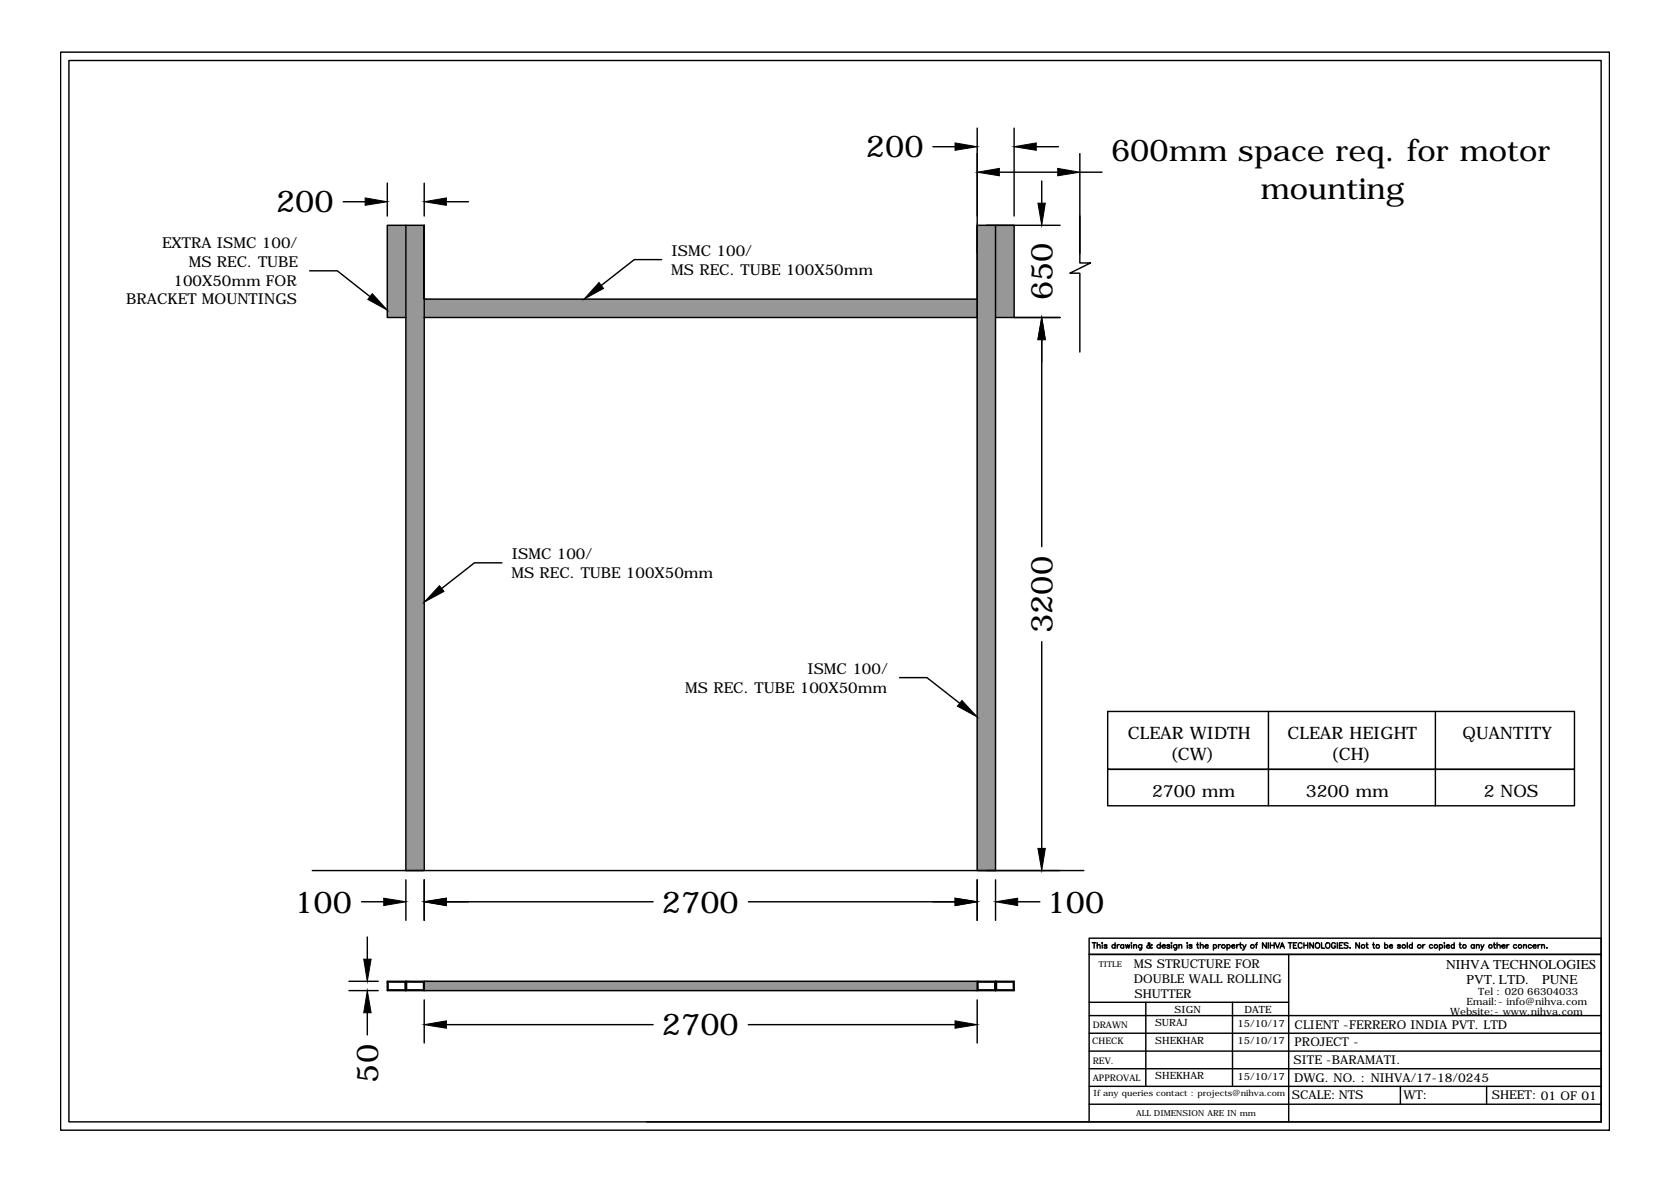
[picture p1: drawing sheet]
<svg xmlns="http://www.w3.org/2000/svg" width="297mm" height="210mm" viewBox="0 0 297 210" stroke-linecap="round" stroke-linejoin="round" font-family="sans-serif">
<!-- layer: 0 -->
<g fill="#979797" stroke="#979797" stroke-width=".18">
<path d="M177 40v16.4h3.3zM177 40h3.3v16.4z"/>
<path d="M72.2 40v114.7h3.2zM72.2 40h3.2v114.7z"/>
<path d="M173.7 40v13.2h3.3zM173.7 40h3.3v13.2z"/>
<path d="M173.7 53.2v101.5h3.3zM173.7 53.2h3.3v101.5z"/>
<path d="M68.8 40v16.4h3.4zM68.8 40h3.4v16.4z"/>
<path d="M75.4 53.2v3.2h98.3zM75.4 53.2h98.3v3.2z"/>
<path d="M72.2 174.4v.1h3.2zM72.2 174.4h3.2v.1z"/>
<path d="M75.3 174.5v1.4h.1zM75.3 174.5h.1v1.4z"/>
<path d="M72.2 174.5v1.4h.1zM72.2 174.5h.1v1.4z"/>
<path d="M72.2 175.9v.2h3.2zM72.2 175.9h3.2v.2z"/>
<path d="M68.8 174.4v.1h3.4zM68.8 174.4h3.4v.1z"/>
<path d="M72 174.5v1.4h.2zM72 174.5h.2v1.4z"/>
<path d="M68.8 174.5v1.4h.2zM68.8 174.5h.2v1.4z"/>
<path d="M68.8 175.9v.2h3.4zM68.8 175.9h3.4v.2z"/>
<path d="M75.4 174.4v1.7h98.3zM75.4 174.4h98.3v1.7z"/>
<path d="M173.7 174.4v.1h3.3zM173.7 174.4h3.3v.1z"/>
<path d="M176.8 174.5v1.4h.2zM176.8 174.5h.2v1.4z"/>
<path d="M173.7 174.5v1.4h.1zM173.7 174.5h.1v1.4z"/>
<path d="M173.7 175.9v.2h3.3zM173.7 175.9h3.3v.2z"/>
<path d="M177 174.4v.1h3.3zM177 174.4h3.3v.1z"/>
<path d="M180.1 174.5v1.4h.2zM180.1 174.5h.2v1.4z"/>
<path d="M177 174.5v1.4h.1zM177 174.5h.1v1.4z"/>
<path d="M177 175.9v.2h3.3zM177 175.9h3.3v.2z"/>
</g>
<g fill="none" stroke="#000" stroke-width=".25">
<path d="M10.8 9.3h275.3v191.6h-275.3zM12.2 10.8h272.4v188.6h-272.4zM61 35.9h3.9M68.8 32.6v5.8M75.4 32.6v5.8M79.3 35.9h4M165.8 26.1h4M173.7 22.8v30.4M177.6 30.6h10.4M180.3 22.8v15.6M184.2 26.1h3.9M185.2 32.2v3.9"/>
<path d="M192 38.4v8.3h1.9l-3.7 1.9h1.8v14M192 27.3v17.8M192 30.6h3.9M55 48.1h5l5.8 4.6M72.2 40h-3.4v16.4h3.4M75.4 40h-3.2v114.7h3.2v-114.7v13.2h98.3v3.2h-98.3M117.6 46.1h-4.9l-5.8 4.6M173.7 40h3.3v114.7h-3.3zM175.4 40h13M177 40h3.3v16.4h-3.3M180.3 56.4h8.1M185.2 60.4v36.8"/>
<path d="M89.2 100h-4.9l-5.8 4.6M185.2 114v36.8M159.9 120.4h4.9l5.8 4.6M196.9 126.4h83v10.3h-83zM196.9 136.7h83v6.5h-83zM225.5 126.4v16.8M255.2 126.4v16.8M55.5 154.7h137.2M72.2 156.4v7.2M75.4 156.4v7.2M173.7 156.4v7.2M177 156.4v7.2"/>
<path d="M62 174.4h5.2M62 176.1h5.2M64.3 160.3h3.9M65.3 166.5v4M68.8 174.4h111.5v1.7h-111.5zM69 174.5h3v1.4h-3zM72.2 174.4v1.7M72.3 174.5h3v1.4h-3zM75.4 174.4v1.7M75.4 177.7v7.7M79.3 160.3h36.8M133 160.3h36.8"/>
<path d="M173.7 174.4v1.7M173.7 177.7v7.7M173.8 174.5h3v1.4h-3zM177 174.4v1.7M177.1 174.5h3v1.4h-3zM180.9 160.3h3.9M193.6 178.1h35.5M194.2 167.6h.6M194.5 167.6v.9M195 168.1l.3-.2h.2l.1 .6M195 167.6v.9M195.9 167.6h.1"/>
<path d="M195.9 167.9v.6M196.8 168l-.2-.1h-.3v.2l.4 .1 .1 .2-.2 .1-.3-.1M198.2 168a.31 .31 0 0 0-.4 0 .31 .31 0 0 0 0 .4 .31 .31 0 0 0 .4 0M198.2 167.6v.9M198.6 167.9v.6M199 167.9l-.4 .2M199.7 168a.31 .31 0 0 0-.4 0 .31 .31 0 0 0 0 .4 .31 .31 0 0 0 .4 0M199.7 167.9v.6M200.1 167.9l.2 .6 .2-.6 .1 .6 .2-.6M201.1 167.6h.1M201.1 167.9v.6M201.5 168.1l.3-.2h.2v.6"/>
<path d="M201.5 167.9v.6M203 167.9v.7l-.2 .2h-.3M203 168a.33 .33 0 0 0-.5 0 .33 .33 0 0 0 0 .5 .33 .33 0 0 0 .5-.1M203.7 178.1v15M204.8 168l-.1-.1a.57 .57 0 0 1-.8 .5v-.3l.5-.2v-.2l-.2-.1-.1 .1 .1 .4 .4 .4 .2-.1M206.3 168a.33 .33 0 0 0-.5 0 .33 .33 0 0 0 0 .5 .33 .33 0 0 0 .5-.1M206.3 167.6v.9M206.6 168.1h.6a.33 .33 0 0 0-.6-.1 .33 .33 0 0 0 0 .5 .33 .33 0 0 0 .6-.1M208 168l-.3-.1-.3 .1 .5 .3v.2h-.3l-.2-.1M208.2 167.6h.1M208.3 167.9v.6M209.2 167.9v.7l-.1 .2h-.3"/>
<path d="M209.2 168a.33 .33 0 0 0-.5 0 .33 .33 0 0 0 0 .5 .33 .33 0 0 0 .5-.1M209.6 168.1l.2-.2h.2l.1 .6M209.6 167.9v.6M211 167.6h.1M211 167.9v.6M211.9 168l-.2-.1-.4 .1 .6 .3v.2h-.3l-.3-.1M212.7 167.9h.3M212.9 167.6v.8l.2 .1M213.4 168.1l.2-.2h.2l.1 .6M213.4 167.6v.9M214.2 168.1h.6a.31 .31 0 0 0-.5-.1 .31 .31 0 0 0 0 .5 .31 .31 0 0 0 .5-.1M215.7 168a.31 .31 0 0 1 .5 0 .31 .31 0 0 1 0 .4 .31 .31 0 0 1-.5 0"/>
<path d="M215.7 167.9v1M216.6 167.9v.6M217 167.9h-.3l-.1 .2M218.1 168a.31 .31 0 0 1 .5 0 .31 .31 0 0 1 0 .4 .31 .31 0 0 1-.5 0M218.1 167.9v1M219 168.1h.5a.31 .31 0 0 0-.4-.1 .31 .31 0 0 0 0 .5 .31 .31 0 0 0 .4-.1M219.1 178.1v15M219.9 167.9v.6M220.2 167.9h-.2l-.1 .2M220.4 167.9h.3M220.5 167.6v.8l.2 .1M220.9 167.9l.3 .6 .3-.6"/>
<path d="M221.2 168.5l-.2 .3-.1 .1M223.2 167.9h.3M223.5 167.6l-.2 .1v.8M225.1 167.6v.9l-.7-.9v.9M225.4 167.6v.9M225.8 167.6v.9M225.8 168h.7M226.5 167.6v.9M226.7 167.6l.4 .9 .4-.9M227.6 168.5l.3-.9 .4 .9M227.7 168.2h.5M229 167.6h.7"/>
<path d="M229.1 169.6v29.8M229.3 167.6v.9M229.9 168h.4M230.5 167.6h-.6v.9h.6M231.5 167.8l-.1-.1a.42 .42 0 0 0-.6 .3 .42 .42 0 0 0 .6 .4l.1-.1M231.8 168h.7M231.8 167.6v.9M232.5 167.6v.9M233.5 167.6v.9l-.7-.9v.9M234.9 167.6v.9h.6M237.4 167.8l-.1-.1a.46 .46 0 0 0-.7 .3 .46 .46 0 0 0 .6 .5l.2-.2v-.2h-.2M237.7 167.6v.9"/>
<path d="M238.1 168h.4M238.7 167.6h-.6v.9h.6M239.6 167.7l-.2-.1-.5 .1 .1 .2 .5 .2 .1 .2-.1 .2h-.1l-.5-.1M240 168.4h.1M241.7 167.6v.9l-.7-.9v.9M242.8 167.9h.4M243 167.6v.8l.2 .1M244 167.9h.3M244.2 167.6v.8l.2 .1M246.1 168a.31 .31 0 0 1 .5 0 .31 .31 0 0 1 0 .4 .31 .31 0 0 1-.5 0M246.1 167.6v.9M247 168.1h.5a.33 .33 0 0 0-.5-.1 .33 .33 0 0 0 0 .5 .33 .33 0 0 0 .5-.1"/>
<path d="M248.9 168l-.1-.1h-.3v.2l.3 .1 .1 .2-.1 .1-.4-.1M250.2 167.6v.9M251.1 168a.31 .31 0 0 0-.5 0 .31 .31 0 0 0 0 .4 .31 .31 0 0 0 .5 0M251.1 167.6v.9M252.9 167.9v.6M253.3 167.9l-.4 .2M254.6 168a.31 .31 0 0 0-.4 0 .31 .31 0 0 0 0 .4 .31 .31 0 0 0 .4 0M255.9 168a.31 .31 0 0 1 .4 0 .31 .31 0 0 1 0 .4 .31 .31 0 0 1-.4 0M255.9 167.9v1M256.7 167.6h.1M256.8 167.9v.6M257.1 168.1h.6a.33 .33 0 0 0-.5-.1 .33 .33 0 0 0 0 .5 .33 .33 0 0 0 .5-.1"/>
<path d="M258.5 168a.31 .31 0 0 0-.5 0 .31 .31 0 0 0 0 .4 .31 .31 0 0 0 .5 0M258.5 167.6v.9M259.4 167.9h.3M259.5 167.6v.8l.3 .1M262.1 168a.31 .31 0 0 0-.5 0 .31 .31 0 0 0 0 .4 .31 .31 0 0 0 .5 0M262.1 167.9v.6M262.4 168.1l.3-.2h.2v.6M262.4 167.9v.6M263.2 167.9l.3 .6 .3-.6M263.5 168.5l-.3 .4M265.5 167.9h.3M265.6 167.6v.8l.3 .1"/>
<path d="M266.1 168.1l.3-.2h.2l.1 .6M266.1 167.6v.9M267 168.1h.6a.32 .32 0 0 0-.5-.2 .32 .32 0 0 0-.1 .5 .32 .32 0 0 0 .4 .1l.2-.1M267.9 167.9v.6M268.2 167.9l-.3 .2M269.6 168a.31 .31 0 0 0-.5 0 .31 .31 0 0 0 0 .4 .31 .31 0 0 0 .5 0M270.8 168.1l.3-.2h.2v.6M270.8 167.9v.6M272.2 168a.31 .31 0 0 0-.4 0 .31 .31 0 0 0 0 .4 .31 .31 0 0 0 .4 0M272.5 168.1h.6a.33 .33 0 0 0-.5-.1 .33 .33 0 0 0 0 .5 .33 .33 0 0 0 .5-.1M273.4 167.9v.6M273.8 167.9l-.4 .2"/>
<path d="M274 168.1l.2-.2h.3v.6M274 167.9v.6M275 168.4h.1M65.3 180v3.9M79.3 182.1h36.8M114.9 199.4h169.7M133 182.1h36.8M193.6 199.4v-29.8h91h-91v-2.8h91v32.6M193.6 189.9h91M193.6 186.8h91M193.6 183.6h91M193.6 180.5h91"/>
<path d="M193.6 193.1h91M193.6 196.3h91M248.9 193.1v3.2M264.3 193.1v3.2"/>
<circle cx="217.5" cy="168.2" r=".32"/>
<circle cx="222.6" cy="168.2" r=".33"/>
<circle cx="234.2" cy="168" r=".46"/>
<circle cx="236" cy="168" r=".46"/>
<circle cx="242.3" cy="168.2" r=".32"/>
<circle cx="244.9" cy="168.2" r=".32"/>
<circle cx="249.5" cy="168.2" r=".32"/>
<circle cx="252.3" cy="168.2" r=".33"/>
<circle cx="255.2" cy="168.2" r=".32"/>
<circle cx="260.3" cy="168.2" r=".32"/>
<circle cx="264.9" cy="168.2" r=".32"/>
<circle cx="270.2" cy="168.2" r=".32"/>
</g>
<g fill="#000" stroke="#000" stroke-width=".18">
<path d="M64.9 35.2l3.9 .7-3.9 .6zM75.4 35.9l3.9-.7v1.3zM169.8 25.4l3.9 .7-3.9 .6zM173.7 30.6l3.9-.7v1.3zM180.3 26.1l3.9-.7v1.3zM184.5 36.1h1.3l-.6 3.9zM188 29.9l4 .7-4 .6zM66.2 52.2l2.6 2.9-3.4-1.9zM106.5 50.2l.8 1.1-3.5 1.9zM185.2 56.4l.6 4h-1.3zM78.1 104.1l.8 1-3.5 1.9zM171 124.5l2.7 2.9-3.5-1.9z"/>
<path d="M68.2 159.6l4 .7-4 .7zM75.4 160.3l3.9-.7v1.4zM169.8 159.6l3.9 .7-3.9 .7zM177 160.3l3.9-.7v1.4zM184.5 150.8h1.3l-.6 3.9zM64.7 170.5h1.3l-.7 3.9zM65.3 176.1l.7 3.9h-1.3zM75.4 182.1l3.9-.7v1.4zM169.8 181.4l3.9 .7-3.9 .7z"/>
</g>
<g font-size="5.4">
<text x="153.9" y="28">200</text>
<text x="197.5" y="28.7">600mm space req. for motor</text>
<text x="224" y="35.4">mounting</text>
<text x="49.1" y="37.8">200</text>
<text x="187.1" y="53.4" transform="rotate(-90 187.1 53.4)">650</text>
<text x="187.1" y="112.5" transform="rotate(-90 187.1 112.5)">3200</text>
<text x="52.3" y="162.2">100</text>
<text x="117.7" y="162.2">2700</text>
<text x="186.1" y="162.2">100</text>
<text x="117.7" y="184">2700</text>
<text x="67.2" y="192.4" transform="rotate(-90 67.2 192.4)">50</text>
</g>
<g font-size="3">
<text x="200.5" y="131.3">CLEAR WIDTH</text>
<text x="228.9" y="131.3">CLEAR HEIGHT</text>
<text x="260" y="131.3">QUANTITY</text>
<text x="208" y="135.1">(CW)</text>
<text x="236.6" y="135.1">(CH)</text>
<text x="204.8" y="141.6">2700 mm</text>
<text x="232.1" y="141.6">3200 mm</text>
<text x="263.7" y="141.6">2 NOS</text>
</g>
<g font-size="2.7">
<text x="28.8" y="44.2">EXTRA ISMC 100/</text>
<text x="33.5" y="47.5">MS REC. TUBE</text>
<text x="119.4" y="45.5">ISMC 100/</text>
<text x="30.8" y="50.8">100X50mm FOR</text>
<text x="119.3" y="48.8">MS REC. TUBE 100X50mm</text>
<text x="22.4" y="54.1">BRACKET MOUNTINGS</text>
<text x="91" y="99.4">ISMC 100/</text>
<text x="90.9" y="102.7">MS REC. TUBE 100X50mm</text>
<text x="143.5" y="119.8">ISMC 100/</text>
<text x="121.8" y="123.1">MS REC. TUBE 100X50mm</text>
</g>
<g font-size="2.4">
<text x="257.1" y="172.2">NIHVA TECHNOLOGIES</text>
<text x="260.7" y="174.9">PVT. LTD.</text>
<text x="274.2" y="174.9">PUNE</text>
</g>
<g font-size="2.2">
<text x="201.6" y="172.1">MS STRUCTURE FOR</text>
<text x="201.6" y="174.8">DOUBLE WALL ROLLING</text>
<text x="201.6" y="177.4">SHUTTER</text>
<text x="230.1" y="182.9">CLIENT -FERRERO INDIA PVT. LTD</text>
<text x="230.1" y="186">PROJECT -</text>
<text x="229.9" y="189.1">SITE -BARAMATI.</text>
<text x="229.6" y="195.4">SCALE:NTS</text>
<text x="230.1" y="192.3">DWG. NO. : NIHVA/17-18/0245</text>
<text x="249.5" y="195.4">WT:</text>
<text x="265.2" y="195.4">SHEET: 01 OF 01</text>
</g>
<g font-size="1.8">
<text x="260.7" y="178.6">Email:- info@nihva.com</text>
<text x="262.8" y="176.8">Tel : 020 66304033</text>
<text x="205.3" y="182.4">SURAJ</text>
<text x="205.4" y="185.5">SHEKHAR</text>
<text x="208.8" y="180">SIGN</text>
<text x="220" y="182.5">15/10/17</text>
<text x="220" y="185.6">15/10/17</text>
<text x="221.2" y="180">DATE</text>
<text x="257.8" y="180.4">Website:- www.nihva.com</text>
<text x="205.4" y="191.8">SHEKHAR</text>
<text x="220" y="191.9">15/10/17</text>
</g>
<g font-size="1.6">
<text x="194.2" y="185.5">CHECK</text>
<text x="194.2" y="182.8">DRAWN</text>
<text x="194.2" y="189.1">REV.</text>
<text x="194.2" y="192.2">APPROVAL</text>
</g>
<g font-size="1.5">
<text x="194.4" y="194.7">If any queries contact : projects@nihva.com</text>
<text x="201.9" y="198.3">ALL DIMENSION ARE IN mm</text>
</g>
<text font-size="1.4" x="195.3" y="171.8">TITLE</text>
</svg>
